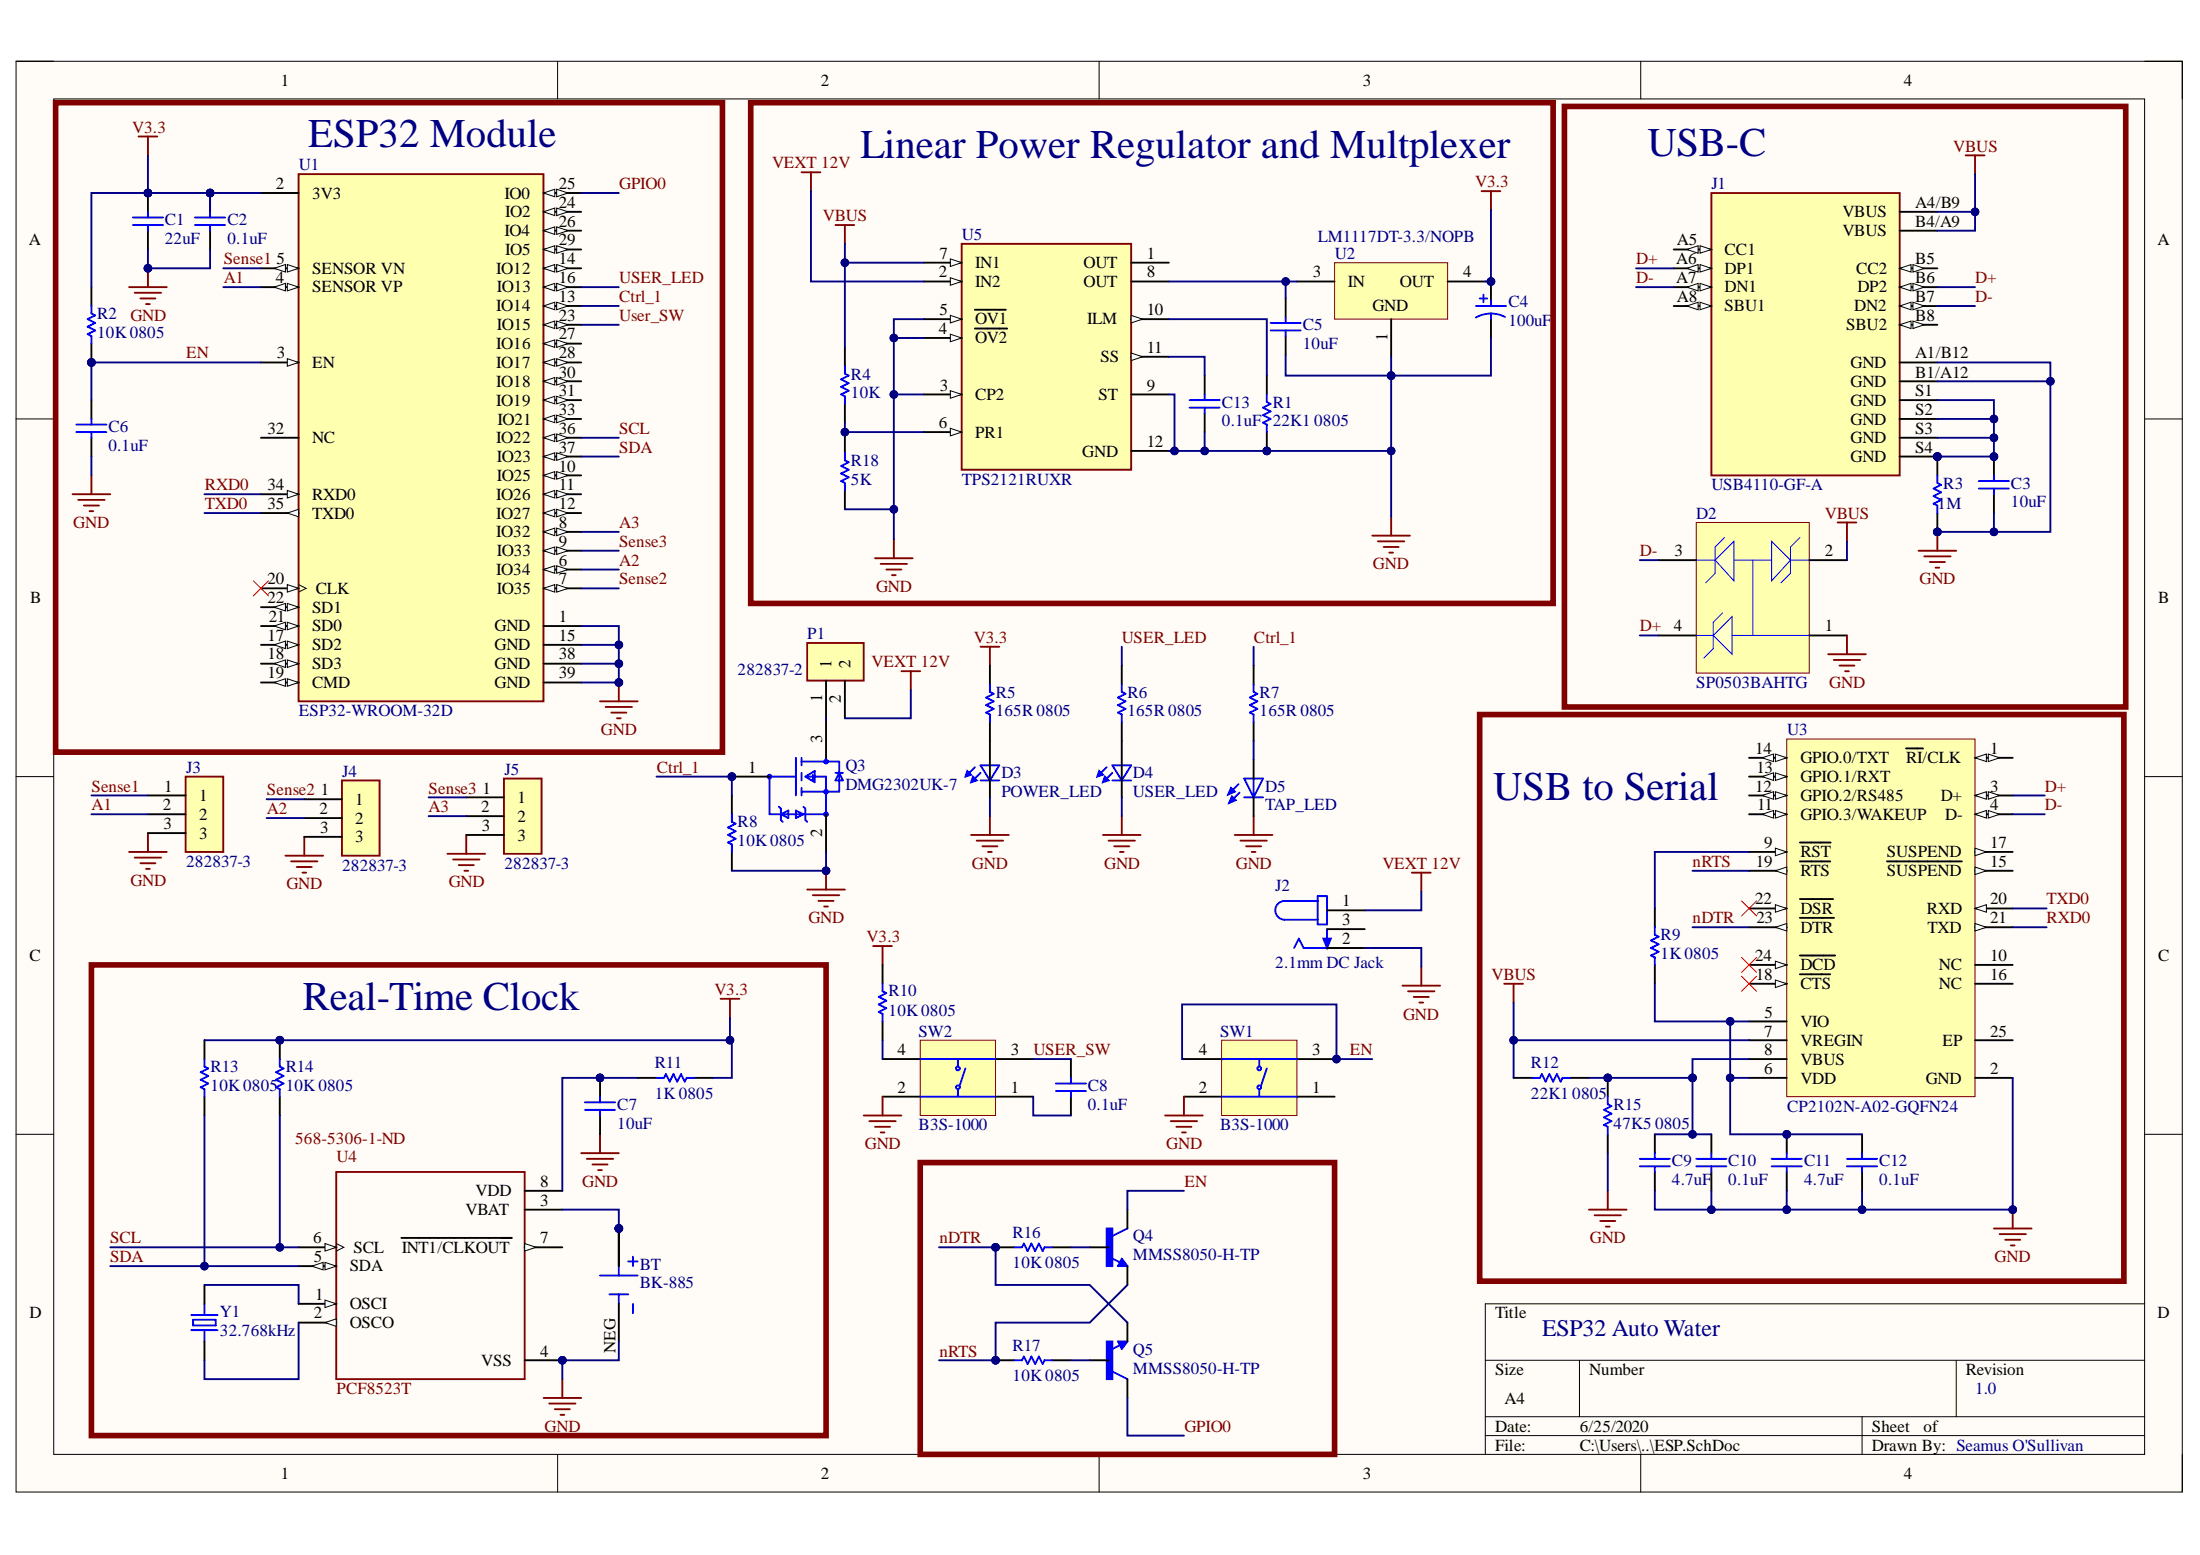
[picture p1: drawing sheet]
# Altium project PCB_Project.PrjPcb
1 sheet, 53 parts. Net scope: global (net labels, ports and power ports of the same name join across sheets).
Board file: PCB.PcbDoc

## Sheet ESP.SchDoc: ESP32 Auto Water
size A4; DrawnBy: Seamus O'Sullivan; Revision: 1.1

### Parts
BT  BK-868  [BAT_BK-868]
C1  22uF  [CAPC1206(3216)190_N]
C2  0.1uF  [CAPC2013X135X45ML10T25]
C3  10uF  [CAPC2013X135X45ML10T25]
C4  100uF  [AVX-TAJD107K016RNJ-2_M]
C5  10uF  [CAPC2013X135X45ML10T25]
C6  0.1uF  [CAPC2013X135X45ML10T25]
C7  10uF  [CAPC2013X135X45ML10T25]
C8  0.1uF  [CAPC2013X135X45ML10T25]
C9  4.7uF  [CAPC2013X145X50ML20T25]
C10  0.1uF  [CAPC2013X135X45ML10T25]
C11  4.7uF  [CAPC2013X145X50ML20T25]
C12  0.1uF  [CAPC2013X135X45ML10T25]
C13  0.1uF  [CAPC2013X135X45ML10T25]
D2  SP0503BAHTG  [LFUS-SOT143-4_V]
D3  POWER_LED  [0603]
D4  USER_LED  [0603]
D5  TAP_LED  [DIOC200X125X110]
J1  USB4110-GF-A  [GCT_USB4110-GF-A]
J2  2.1mm DC Jack  [CUI_PJ-036AH-SMT-TR]
J3  282837-3  [TE_282837-3]
J4  282837-3  [TE_282837-3]
J5  282837-3  [TE_282837-3]
P1  282837-2  [TE_282837-2]
Q3  DMG2302UK-7  [FP-SOT23-MFG]
Q4  MMSS8050-H-TP  [TRANS_MMSS8050-H-TP]
Q5  MMSS8050-H-TP  [TRANS_MMSS8050-H-TP]
R1  22K1 0805  [RESC2013X50X30ML20T20]
R2  10K 0805  [RESC2013X50X30NL20T20]
R3  1M  [RESC0805(2012)_N]
R4  10K  [RESC2013X50X30NL20T20]
R5  165R 0805  [RESC2013X50X30ML20T20]
R6  165R 0805  [RESC2013X50X30ML20T20]
R7  165R 0805  [RESC2013X50X30ML20T20]
R8  10K 0805  [RESC2013X50X30NL20T20]
R9  1K 0805  [RESC2013X50X30ML20T20]
R10  10K 0805  [RESC2013X50X30NL20T20]
R11  1K 0805  [RESC2013X50X30ML20T20]
R12  22K1 0805  [RESC2013X50X30ML20T20]
R13  10K 0805  [RESC2013X50X30NL20T20]
R14  10K 0805  [RESC2013X50X30NL20T20]
R15  47K5 0805  [RESC2013X50X30LL20T20]
R16  10K 0805  [RESC2013X50X30NL20T20]
R17  10K 0805  [RESC2013X50X30NL20T20]
R18  5K  [RESC2013X50X30ML20T20]
SW1  B3S-1000  [OMRON-B3S-1000-4_V]
SW2  B3S-1000  [OMRON-B3S-1000-4_V]
U1  ESP32-WROOM-32D  [FP-ESP32-WROOM-32D-MFG]
U2  LM1117DT-3.3/NOPB  [NDP0003B_M]
U3  CP2102N-A02-GQFN24  [SLAB-QFN-24-2550x2550TP_A_V]
U4  PCF8523T  Supplier Part Number 1: 568-5306-1-ND  [*SOIC127P600X175-8N]
U5  TPS2121RUXR  [FP-RUX0012A-MFG]
Y1  32.768kHz  [XTAL_ECS-.327-12.5-34B-TR]

### Blocks framed on the sheet
ESP32 Module: C1 C2 C6 R2 U1
Linear Power Regulator and Multplexer: C4 C5 C13 R1 R4 R18 U2 U5
USB-C: C3 D2 J1 R3
USB to Serial: C9-C12 R9 R12 R15 U3
Real-Time Clock: BT C7 R11 R13 R14 U4 Y1

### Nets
GND: BT.NEG C1.1 C2.1 C3.1 C4.2 C5.1 C6.1 C7.1 C9.1 C10.1 C11.1 C12.1 C13.1 D2.1 D3.1(K2) D4.1(K2) D5.NEG J1.A1/B12(GND) J1.B1/A12(GND) J2.2 J3.3 J4.3 J5.3 Q3.2(S) R1.1 R3.1 R8.1 R15.1 R18.1 SW1.2 SW2.2 U1.1(GND) U1.15(GND) U1.38(GND) U1.39(GND) U2.1(GND) U3.2(GND) U4.4(VSS) U5.3(CP2) U5.4(~{OV2}) U5.5(~{OV1}) U5.9(ST) U5.12(GND)
V3.3: C1.2 C2.2 C4.1 R2.2 R5.2 R10.2 R11.1 R13.2 R14.2 U1.2(3V3) U2.4(OUT)
VBUS: D2.2 J1.A4/B9(VBUS) J1.B4/A9(VBUS) R4.2 R12.1 U3.7(VREGIN) U5.7(IN1)
VEXT 12V: J2.1 P1.2 U5.2(IN2)
A1: J3.2 U1.5(SENSOR_VN)
A2: J4.2 U1.7(IO35)
A3: J5.2 U1.9(IO33)
Ctrl_1: Q3.1(G) R7.2 R8.2 U1.11(IO26)
D+: D2.4 J1.A6(DP1) J1.B6(DP2) U3.3(D+)
D-: D2.3 J1.A7(DN1) J1.B7(DN2) U3.4(D-)
EN: C6.2 Q4.3(C) R2.1 SW1.3 SW1.4 U1.3(EN)
GPIO0: Q5.3(C) U1.25(IO0)
nDTR: Q5.2(E) R16.2 U3.23(~{DTR})
nRTS: Q4.2(E) R17.2 U3.19(~{RTS})
Power_A1: J3.1 U1.6(IO34)
Power_A2: J4.1 U1.8(IO32)
Power_A3: J5.1 U1.10(IO25)
RXD0: U1.34(RXD0) U3.21(TXD)
SCL: R14.1 U1.36(IO22) U4.6(SCL)
SDA: R13.1 U1.37(IO23) U4.5(SDA)
TXD0: U1.35(TXD0) U3.20(RXD)
USER_LED: R6.2 U1.16(IO13)
USER_SW: C8.2 SW2.3 U1.23(IO15)
NetBT_S1+: BT.S1+(POS) BT.S2+(POS) U4.3(VBAT)
NetC3_2: C3.2 J1.S1(GND) J1.S2(GND) J1.S3(GND) J1.S4(GND) R3.2
NetC5_2: C5.2 U2.3(IN) U5.8(OUT)
NetC7_2: C7.2 R11.2 U4.8(VDD)
NetC8_1: C8.1 SW2.1
NetC9_2: C9.2 C10.2 R12.2 R15.2 U3.8(VBUS)
NetC11_2: C11.2 C12.2 R9.1 U3.5(VIO) U3.6(VDD)
NetC13_2: C13.2 U5.11(SS)
NetD3_2: D3.2(A2) R5.1
NetD4_2: D4.2(A2) R6.1
NetD5_POS: D5.POS R7.1
NetP1_1: P1.1 Q3.3(D)
NetQ4_1: Q4.1(B) R16.1
NetQ5_1: Q5.1(B) R17.1
NetR1_2: R1.2 U5.10(ILM)
NetR4_1: R4.1 R18.2 U5.6(PR1)
NetR9_2: R9.2 U3.9(~{RST})
NetR10_1: R10.1 SW2.4
NetU4_1: U4.1(OSCI) Y1.2
NetU4_2: U4.2(OSCO) Y1.1

Not connected (* = marked no-connect by the designer): J1 A5(CC1) A8(SBU1) B5(CC2) B8(SBU2); J2 3; SW1 1; U1 4(SENSOR_VP) 12(IO27) 13(IO14) 14(IO12) 17(SD2) 18(SD3) 19(CMD) 20(CLK)* 21(SD0) 22(SD1) 24(IO2) 26(IO4) 27(IO16) 28(IO17) 29(IO5) 30(IO18) 31(IO19) 32(NC) 33(IO21); U3 1(~{RI}/CLK) 10(NC) 11(GPIO.3/WAKEUP) 12(GPIO.2/RS485) 13(GPIO.1/RXT) 14(GPIO.0/TXT) 15(~{SUSPEND}) 16(NC) 17(SUSPEND) 18(~{CTS})* 22(~{DSR})* 24(~{DCD})* 25(EP); U4 7(~{INT1/CLKOUT}); U5 1(OUT)

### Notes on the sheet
- To Do - ADC Pins
